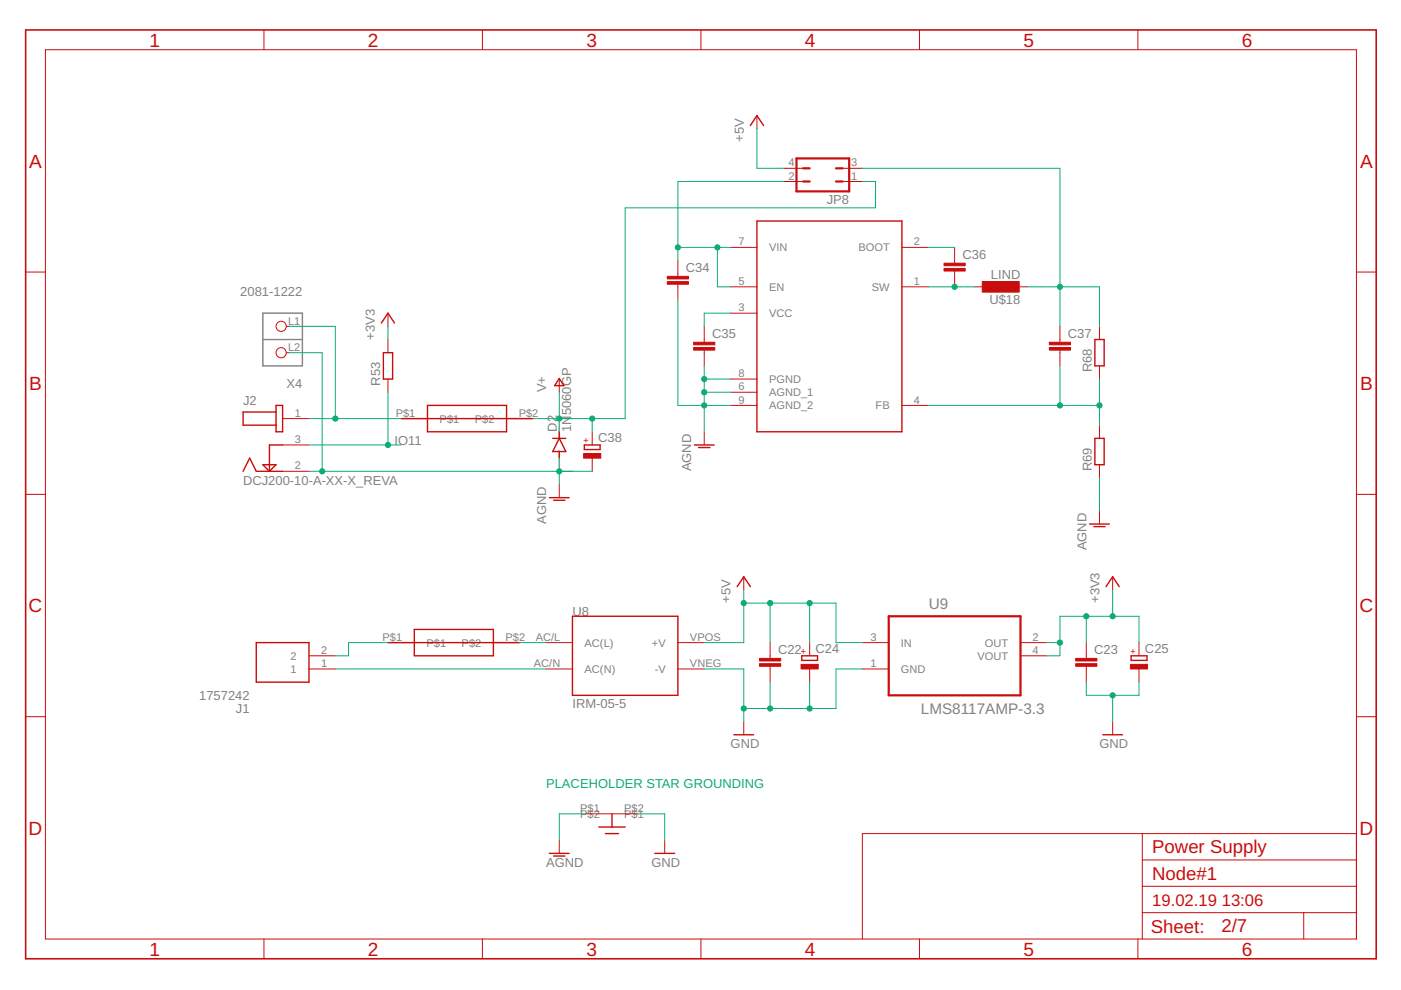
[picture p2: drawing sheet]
<svg xmlns="http://www.w3.org/2000/svg" width="297mm" height="210mm" viewBox="0 0 297 210" stroke-linecap="round" stroke-linejoin="round" font-family="sans-serif">
<path d="M55.7 66.4h8.4v11.2h-8.4zM55.7 72h8.4" fill="none" stroke="#808080" stroke-width=".3"/>
<g fill="none" stroke="#c90d0c" stroke-width=".3">
<path d="M159.1 26.6l1.4-2.1 1.4 2.1M160.5 46.9h30.7v44.6h-30.7zM80.9 68.5l1.4-2.1 1.4 2.1M81.3 74.8h1.9v5.6h-1.9zM232.1 72h2v5.6h-2zM51.5 99.9l1.4-2.8 1.4 2.8h5.6M55.7 98.5h2.8l-1.4 1.4zM58.5 86h1.4v5.5h-1.4zM58.5 87.4h-7v2.7h7M59.9 94.3h-2.8v5.6M85 88.8h28M90.6 86h16.8v5.5h-16.8z"/>
<path d="M117.2 92.9h2.8M118.6 80.2l.9 1.6h-1.9zM118.6 92.9l1.4 2.8h-2.8zM118.6 91.5v1.4M118.6 95.7v1.4M123.9 94.3h3.3v1h-3.3zM147.2 94.3h4.2M148.1 94.9h2.4M232.1 92.9h2v5.6h-2zM116.5 105.5h4.2M117.4 106.1h2.4M231 111.1h4.2"/>
<path d="M231.9 111.7h2.4M54.3 136.2h11.2v8.4h-11.2zM82.3 136.2h27.9M87.8 133.5h16.8v5.5h-16.8zM121.4 130.7h22.3v16.7h-22.3zM156.3 124.4l1.4-2.1 1.4 2.1M170 139h3.3v1h-3.3zM234.5 124.4l1.4-2.1 1.4 2.1M239.8 139h3.4v1h-3.4zM155.6 155.8h4.2M233.8 155.8h4.2M127 175.3h5.5"/>
<path d="M128.4 176.7h2.7M129.8 172.6v2.7M116.5 180.9h4.2M117.4 181.5h2.4M138.8 180.9h4.2"/>
</g>
<g fill="none" stroke="#c90d0c" stroke-width=".21">
<path d="M9.6 10.5h278v188.6h-278zM56 6.3v4.2M102.3 6.3v4.2M148.6 6.3v4.2M194.9 6.3v4.2M241.3 6.3v4.2M160.5 24.5v2.8M166.1 38.5h4.2M166.1 35.7h4.2M178.6 38.5h4.2M178.6 35.7h4.2M5.4 57.7h4.2"/>
<path d="M143.7 55.2v3.4M154.9 52.5h5.6M191.2 52.5h5.6M202.4 52.5v3.3M202.4 57.5v3.3M287.6 57.7h4.2M60.7 74.8h.6M60.7 69.2h.6M82.3 66.4v2.8M82.3 72v2.8M143.7 60.3v3.3M149.3 69.2v3.4"/>
<path d="M149.3 74.2v3.4M154.9 60.8h5.6M154.9 66.4h5.6M191.2 60.8h5.6M206.6 60.8h2.8M215 60.8h2.8M224.7 69.2v3.4M224.7 74.2v3.4M233.1 69.2v2.8M233.1 77.6v2.8M59.9 88.8h5.6M59.9 94.3h5.6"/>
<path d="M59.9 99.9h5.6M82.3 80.4v2.8M85 88.8h5.6M107.4 88.8h5.6M118.6 80.4v2.8M125.6 91.5v2.8M125.6 97.1v2.8M149.3 91.5v2.8M154.9 86h5.6M154.9 80.4h5.6M154.9 83.2h5.6M191.2 86h5.6"/>
<path d="M233.1 90.1v2.8M233.1 98.5v2.8M5.4 104.8h4.2M118.6 102.7v2.8M233.1 108.3v2.8M287.6 104.8h4.2M65.5 139h5.6M82.3 136.2h5.5M104.6 136.2h5.6M115.8 136.2h5.6M143.7 136.2h5.6M157.7 122.3v2.8"/>
<path d="M163.3 136.2v3.4M171.7 136.2v2.8M182.8 136.2h5.6M216.4 136.2h5.5M216.4 139h5.5M230.3 136.2v3.4M235.9 122.3v2.8M241.5 136.2v2.8M5.4 152h4.2M65.5 141.8h5.6M115.8 141.8h5.6M143.7 141.8h5.6"/>
<path d="M157.7 153v2.8M163.3 141.3v3.3M171.7 141.8v2.8M182.8 141.8h5.6M230.3 141.3v3.3M235.9 153v2.8M241.5 141.8v2.8M287.6 152h4.2M118.6 178.1v2.8M124.2 172.6h11.1M140.9 178.1v2.8M242.2 176.7v22.4"/>
<path d="M287.6 176.7h-104.8v22.4M56 199.1v4.2M102.3 199.1v4.2M148.6 199.1v4.2M194.9 199.1v4.2M241.3 199.1v4.2M242.2 193.5h45.4M242.2 187.9h45.4M242.2 182.3h45.4M276.4 193.5v5.6"/>
<circle cx="59.6" cy="74.8" r="1.08"/>
<circle cx="59.6" cy="69.2" r="1.08"/>
</g>
<path d="M168.9 33.6h11.1v7h-11.1zM170.3 38.5h1.4M170.3 35.7h1.4M177.2 38.5h1.4M177.2 35.7h1.4M188.4 130.7h28v16.7h-28z" fill="none" stroke="#c90d0c" stroke-width=".47"/>
<g fill="#c90d0c" stroke="#c90d0c" stroke-width=".21">
<path d="M161 140.7h4.5v.6h-4.5z"/>
<path d="M161 139.6h4.5v.5h-4.5z"/>
<path d="M228.1 140.7h4.5v.6h-4.5z"/>
<path d="M228.1 139.6h4.5v.5h-4.5z"/>
<path d="M169.8 140.9h3.7v.9h-3.7z"/>
<path d="M239.7 140.9h3.6v.9h-3.6z"/>
<path d="M141.5 59.7h4.5v.6h-4.5z"/>
<path d="M141.5 58.6h4.5v.5h-4.5z"/>
<path d="M147.1 73.7h4.5v.5h-4.5z"/>
<path d="M147.1 72.6h4.5v.5h-4.5z"/>
<path d="M200.2 56.9h4.4v.6h-4.4z"/>
<path d="M200.2 55.8h4.4v.5h-4.4z"/>
<path d="M222.5 73.7h4.5v.5h-4.5z"/>
<path d="M222.5 72.6h4.5v.5h-4.5z"/>
<path d="M123.7 96.2h3.7v.9h-3.7z"/>
<path d="M208.3 59.7h7.8v2.2h-7.8z"/>
</g>
<path d="M5.4 6.3h286.4v197h-286.4z" fill="none" stroke="#c90d0c" stroke-width=".34"/>
<g fill="none" stroke="#0dab76" stroke-width=".21">
<path d="M160.5 27.3v8.4h5.6M166.1 38.5h-22.4v16.7M182.8 35.7h41.9v33.5M182.8 38.5h2.8v5.6h-53.1v44.7h-19.5M143.7 52.5h11.2M152.1 52.5v8.3h2.8M196.8 52.5h5.6M61.3 74.8h7v25.1M61.3 69.2h9.8v19.6M82.3 69.2v2.8M143.7 63.6v22.4h11.2M149.3 77.6v13.9"/>
<path d="M154.9 66.4h-5.6v2.8M196.8 60.8h9.8M217.8 60.8h15.3v8.4M224.7 77.6v8.4M65.5 88.8h19.5M65.5 99.9h60.1M65.5 94.3h19.5M82.3 83.2v11.1M118.6 83.2v8.3M118.6 97.1v5.6M125.6 88.8v2.7M149.3 80.4h5.6"/>
<path d="M149.3 83.2h5.6M196.8 86h36.3M233.1 80.4v9.7M233.1 101.3v7M82.3 136.2h-8.4v2.8h-2.8M110.2 136.2h5.6M157.7 125.1v11.1h-8.4M157.7 127.9h19.5v8.3h5.6M163.3 127.9v8.3M171.7 127.9v8.3M221.9 136.2h2.8M230.3 130.7v5.5"/>
<path d="M235.9 125.1v5.6M241.5 136.2v-5.5h-16.8v8.3h-2.8M71.1 141.8h44.7M149.3 141.8h8.4v11.2M163.3 144.6v5.6M171.7 144.6v5.6M182.8 141.8h-5.6v8.4h-19.5M230.3 144.6v2.8h11.2v-2.8M235.9 147.4v5.6M124.2 172.6h-5.6v5.5M135.3 172.6h5.6v5.5"/>
</g>
<g fill="#0dab76" stroke="#0dab76" stroke-width=".21">
<circle cx="224.7" cy="136.2" r=".55"/>
<circle cx="230.3" cy="130.7" r=".55"/>
<circle cx="235.9" cy="130.7" r=".55"/>
<circle cx="157.7" cy="127.9" r=".55"/>
<circle cx="163.3" cy="127.9" r=".55"/>
<circle cx="171.7" cy="127.9" r=".55"/>
<circle cx="157.7" cy="150.2" r=".55"/>
<circle cx="163.3" cy="150.2" r=".55"/>
<circle cx="171.7" cy="150.2" r=".55"/>
<circle cx="235.9" cy="147.4" r=".55"/>
<circle cx="118.6" cy="88.8" r=".55"/>
<circle cx="125.6" cy="88.8" r=".55"/>
<circle cx="68.3" cy="99.9" r=".55"/>
<circle cx="118.6" cy="99.9" r=".55"/>
<circle cx="149.3" cy="80.4" r=".55"/>
<circle cx="149.3" cy="83.2" r=".55"/>
<circle cx="149.3" cy="86" r=".55"/>
<circle cx="82.3" cy="94.3" r=".55"/>
<circle cx="71.1" cy="88.8" r=".55"/>
<circle cx="202.4" cy="60.8" r=".55"/>
<circle cx="224.7" cy="86" r=".55"/>
<circle cx="233.1" cy="86" r=".55"/>
<circle cx="152.1" cy="52.5" r=".55"/>
<circle cx="143.7" cy="52.5" r=".55"/>
<circle cx="224.7" cy="60.8" r=".55"/>
</g>
<g font-size="4" fill="#c90d0c">
<text x="31.7" y="9.9">1</text>
<text x="78" y="9.9">2</text>
<text x="124.3" y="9.9">3</text>
<text x="170.7" y="9.9">4</text>
<text x="217" y="9.9">5</text>
<text x="263.3" y="9.9">6</text>
<text x="6.2" y="35.5">A</text>
<text x="288.4" y="35.5">A</text>
<text x="6.2" y="82.7">B</text>
<text x="288.4" y="82.7">B</text>
<text x="6.1" y="129.8">C</text>
<text x="288.2" y="129.8">C</text>
<text x="6.1" y="177">D</text>
<text x="288.2" y="177">D</text>
<text x="31.7" y="202.6">1</text>
<text x="78" y="202.6">2</text>
<text x="124.3" y="202.6">3</text>
<text x="170.7" y="202.6">4</text>
<text x="217" y="202.6">5</text>
<text x="263.3" y="202.6">6</text>
</g>
<g font-size="3.9" fill="#c90d0c">
<text x="244.3" y="180.9">Power Supply</text>
<text x="244.3" y="186.5">Node#1</text>
<text x="244" y="197.8">Sheet:</text>
<text x="259" y="197.7">2/7</text>
</g>
<g font-size="3.5" fill="#c90d0c">
<text x="244.3" y="192.1">19.02.19</text>
<text x="259" y="192.1">13:06</text>
</g>
<g font-size="3.2" fill="#808080">
<text x="196.9" y="129">U9</text>
<text x="195.3" y="151.3">LMS8117AMP-3.3</text>
</g>
<g font-size="2.8" fill="#808080">
<text x="157.7" y="30.1" transform="rotate(-90 157.7 30.1)">+5V</text>
<text x="175.3" y="43.2">JP8</text>
<text x="145.4" y="57.6">C34</text>
<text x="204.1" y="54.8">C36</text>
<text x="210.1" y="59.1">LIND</text>
<text x="50.9" y="62.8">2081-1222</text>
<text x="209.8" y="64.4">U$18</text>
<text x="79.5" y="72" transform="rotate(-90 79.5 72)">+3V3</text>
<text x="151" y="71.6">C35</text>
<text x="226.4" y="71.6">C37</text>
<text x="60.7" y="82.3">X4</text>
<text x="80.6" y="81.8" transform="rotate(-90 80.6 81.8)">R53</text>
<text x="115.8" y="83.2" transform="rotate(-90 115.8 83.2)">V+</text>
<text x="231.5" y="79" transform="rotate(-90 231.5 79)">R68</text>
<text x="51.5" y="86">J2</text>
<text x="121.1" y="88" transform="rotate(-90 121.1 88)">5060GP</text>
<text x="83.7" y="94.3">IO11</text>
<text x="118" y="91.5" transform="rotate(-90 118 91.5)">D2</text>
<text x="121.1" y="91.5" transform="rotate(-90 121.1 91.5)">1N</text>
<text x="126.8" y="93.8">C38</text>
<text x="146.5" y="99.9" transform="rotate(-90 146.5 99.9)">AGND</text>
<text x="231.5" y="99.9" transform="rotate(-90 231.5 99.9)">R69</text>
<text x="51.5" y="102.7">DCJ200-10-A-XX-X_REVA</text>
<text x="115.8" y="111.1" transform="rotate(-90 115.8 111.1)">AGND</text>
<text x="230.3" y="116.7" transform="rotate(-90 230.3 116.7)">AGND</text>
<text x="121.4" y="130.6">U8</text>
<text x="154.9" y="127.9" transform="rotate(-90 154.9 127.9)">+5V</text>
<text x="233.1" y="127.9" transform="rotate(-90 233.1 127.9)">+3V3</text>
<text x="165" y="138.6">C22</text>
<text x="172.9" y="138.5">C24</text>
<text x="232" y="138.6">C23</text>
<text x="242.8" y="138.5">C25</text>
<text x="42.2" y="148.4">1757242</text>
<text x="50" y="151.2">J1</text>
<text x="121.4" y="150.2">IRM-05-5</text>
<text x="154.9" y="158.6">GND</text>
<text x="233.1" y="158.6">GND</text>
<text x="115.8" y="183.7">AGND</text>
<text x="138.1" y="183.7">GND</text>
</g>
<text font-size="2.8" fill="#0dab76" x="115.8" y="167">PLACEHOLDER STAR GROUNDING</text>
<g font-size="2.3" fill="#808080">
<text x="167.2" y="35.3">4</text>
<text x="180.4" y="35.3">3</text>
<text x="167.2" y="38.1">2</text>
<text x="180.4" y="38.1">1</text>
<text x="156.6" y="52">7</text>
<text x="163.1" y="53.3">VIN</text>
<text x="182" y="53.3">BOOT</text>
<text x="193.8" y="52">2</text>
<text x="156.6" y="60.4">5</text>
<text x="163.1" y="61.7">EN</text>
<text x="184.9" y="61.7">SW</text>
<text x="193.8" y="60.4">1</text>
<text x="61.1" y="68.8">L1</text>
<text x="156.6" y="66">3</text>
<text x="163.1" y="67.2">VCC</text>
<text x="61.1" y="74.4">L2</text>
<text x="156.6" y="80">8</text>
<text x="156.6" y="82.8">6</text>
<text x="163.1" y="81.2">PGND</text>
<text x="62.5" y="88.4">1</text>
<text x="83.9" y="88.4">P$1</text>
<text x="93.2" y="89.6">P$1</text>
<text x="100.7" y="89.6">P$2</text>
<text x="110" y="88.4">P$2</text>
<text x="156.6" y="85.6">9</text>
<text x="163.1" y="86.8">AGND_2</text>
<text x="163.1" y="84">AGND_1</text>
<text x="185.6" y="86.8">FB</text>
<text x="193.8" y="85.6">4</text>
<text x="62.5" y="94">3</text>
<text x="62.5" y="99.5">2</text>
<text x="81.1" y="135.9">P$1</text>
<text x="90.4" y="137.1">P$1</text>
<text x="97.9" y="137.1">P$2</text>
<text x="107.2" y="135.9">P$2</text>
<text x="113.6" y="135.9">AC/L</text>
<text x="123.9" y="137.1">AC(L)</text>
<text x="138.2" y="137.1">+V</text>
<text x="146.3" y="135.9">VPOS</text>
<text x="184.5" y="135.9">3</text>
<text x="191" y="137.1">IN</text>
<text x="208.8" y="137.1">OUT</text>
<text x="218.9" y="135.9">2</text>
<text x="61.6" y="142.7">1</text>
<text x="61.6" y="139.9">2</text>
<text x="68.1" y="141.4">1</text>
<text x="68.1" y="138.6">2</text>
<text x="113.2" y="141.4">AC/N</text>
<text x="123.9" y="142.7">AC(N)</text>
<text x="138.8" y="142.7">-V</text>
<text x="146.3" y="141.4">VNEG</text>
<text x="184.5" y="141.4">1</text>
<text x="191" y="142.7">GND</text>
<text x="207.3" y="139.9">VOUT</text>
<text x="218.9" y="138.6">4</text>
<text x="123" y="172.2">P$1</text>
<text x="125.9" y="173.4">2</text>
<text x="132.3" y="173.4">P$1</text>
<text x="132.3" y="172.2">P$2</text>
</g>
<g font-size="2" fill="#c90d0c">
<text x="124.9" y="93.9" transform="rotate(-90 124.9 93.9)">+</text>
<text x="171" y="138.6" transform="rotate(-90 171 138.6)">+</text>
<text x="240.9" y="138.6" transform="rotate(-90 240.9 138.6)">+</text>
</g>
<g font-size=".6" fill="#ffba08">
<text x="118.8" y="93.3" transform="rotate(-90 118.8 93.3)">SpiceOrder 2</text>
<text x="118.8" y="98.9" transform="rotate(-90 118.8 98.9)">SpiceOrder 1</text>
</g>
</svg>
